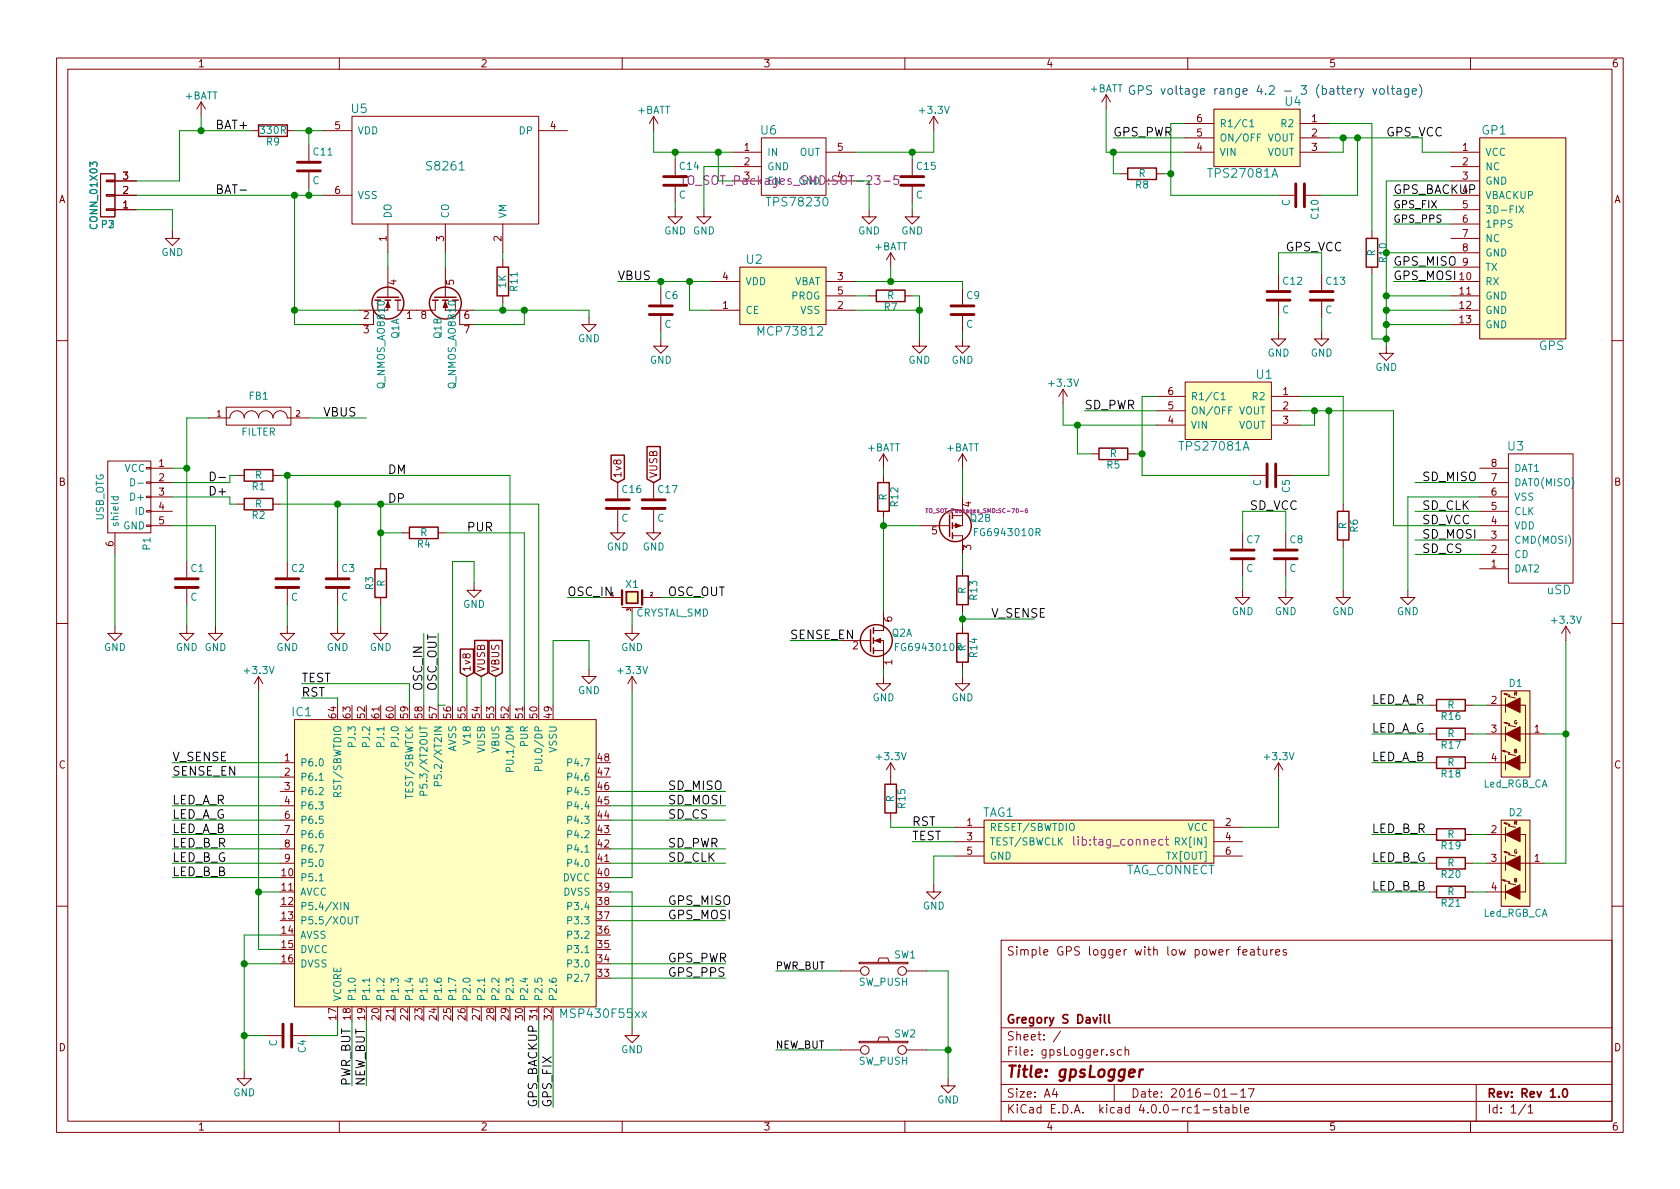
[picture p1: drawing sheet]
EESchema Schematic File Version 2
LIBS:power
LIBS:device
LIBS:conn
LIBS:interface
LIBS:gpsLogger
LIBS:gpsLogger-cache
EELAYER 25 0
EELAYER END
$Descr A4 11693 8268
encoding utf-8
Sheet 1 1
Title "gpsLogger"
Date "2016-01-17"
Rev "Rev 1.0"
Comp "Gregory S Davill"
Comment1 ""
Comment2 ""
Comment3 ""
Comment4 "Simple GPS logger with low power features"
$EndDescr
$Comp
L GPS GP1
U 1 1
P 10550 1600
F 0 "GP1" H 10400 2300 60  0000 C CNN
F 1 "GPS" H 10800 800 60  0000 C CNN
F 2 "footprints:PA6C" H 9800 2300 60  0001 C CNN
F 3 "" H 9800 2300 60  0000 C CNN
	1    10550 1600
	1    0    0    -1  
$EndComp
$Comp
L MSP430F55xx IC1
U 1 1
P 2750 5950
F 0 "IC1" H 2100 6950 60  0000 C CNN
F 1 "MSP430F55xx" H 4200 4850 60  0000 C CNN
F 2 "Housings_DFN_QFN:QFN-64-1EP_9x9mm_Pitch0.5mm" H 2750 5950 60  0001 C CNN
F 3 "" H 2750 5950 60  0000 C CNN
	1    2750 5950
	1    0    0    -1  
$EndComp
$Comp
L USB_OTG P1
U 1 1
P 900 3450
F 0 "P1" H 1225 3325 50  0000 C CNN
F 1 "USB_OTG" H 900 3650 50  0000 C CNN
F 2 "footprints:USB_VERT" V 850 3350 60  0001 C CNN
F 3 "" V 850 3350 60  0000 C CNN
	1    900  3450
	0    -1   1    0   
$EndComp
$Comp
L R R1
U 1 1
P 1800 3300
F 0 "R1" V 1880 3300 50  0000 C CNN
F 1 "R" V 1800 3300 50  0000 C CNN
F 2 "Resistors_SMD:R_0603" V 1730 3300 30  0001 C CNN
F 3 "" H 1800 3300 30  0000 C CNN
	1    1800 3300
	0    1    1    0   
$EndComp
$Comp
L R R2
U 1 1
P 1800 3500
F 0 "R2" V 1880 3500 50  0000 C CNN
F 1 "R" V 1800 3500 50  0000 C CNN
F 2 "Resistors_SMD:R_0603" V 1730 3500 30  0001 C CNN
F 3 "" H 1800 3500 30  0000 C CNN
	1    1800 3500
	0    1    1    0   
$EndComp
$Comp
L R R4
U 1 1
P 2950 3700
F 0 "R4" V 3030 3700 50  0000 C CNN
F 1 "R" V 2950 3700 50  0000 C CNN
F 2 "Resistors_SMD:R_0603" V 2880 3700 30  0001 C CNN
F 3 "" H 2950 3700 30  0000 C CNN
	1    2950 3700
	0    1    1    0   
$EndComp
$Comp
L R R3
U 1 1
P 2650 4050
F 0 "R3" V 2730 4050 50  0000 C CNN
F 1 "R" V 2650 4050 50  0000 C CNN
F 2 "Resistors_SMD:R_0603" V 2580 4050 30  0001 C CNN
F 3 "" H 2650 4050 30  0000 C CNN
	1    2650 4050
	-1   0    0    1   
$EndComp
$Comp
L C C2
U 1 1
P 2000 4050
F 0 "C2" H 2025 4150 50  0000 L CNN
F 1 "C" H 2025 3950 50  0000 L CNN
F 2 "Capacitors_SMD:C_0603" H 2038 3900 30  0001 C CNN
F 3 "" H 2000 4050 60  0000 C CNN
	1    2000 4050
	1    0    0    -1  
$EndComp
$Comp
L C C3
U 1 1
P 2350 4050
F 0 "C3" H 2375 4150 50  0000 L CNN
F 1 "C" H 2375 3950 50  0000 L CNN
F 2 "Capacitors_SMD:C_0603" H 2388 3900 30  0001 C CNN
F 3 "" H 2350 4050 60  0000 C CNN
	1    2350 4050
	1    0    0    -1  
$EndComp
$Comp
L C C1
U 1 1
P 1300 4050
F 0 "C1" H 1325 4150 50  0000 L CNN
F 1 "C" H 1325 3950 50  0000 L CNN
F 2 "Capacitors_SMD:C_0603" H 1338 3900 30  0001 C CNN
F 3 "" H 1300 4050 60  0000 C CNN
	1    1300 4050
	1    0    0    -1  
$EndComp
$Comp
L FILTER FB1
U 1 1
P 1800 2900
F 0 "FB1" H 1800 3050 50  0000 C CNN
F 1 "FILTER" H 1800 2800 50  0000 C CNN
F 2 "Resistors_SMD:R_0805" H 1800 2900 60  0001 C CNN
F 3 "" H 1800 2900 60  0000 C CNN
	1    1800 2900
	1    0    0    -1  
$EndComp
$Comp
L MCP73812 U2
U 1 1
P 5450 2050
F 0 "U2" H 5250 2300 60  0000 C CNN
F 1 "MCP73812" H 5500 1800 60  0000 C CNN
F 2 "TO_SOT_Packages_SMD:SOT-23-5" H 5400 1850 60  0001 C CNN
F 3 "" H 5400 1850 60  0000 C CNN
	1    5450 2050
	1    0    0    -1  
$EndComp
$Comp
L R R7
U 1 1
P 6200 2050
F 0 "R7" V 6280 2050 50  0000 C CNN
F 1 "R" V 6200 2050 50  0000 C CNN
F 2 "Resistors_SMD:R_0603" V 6130 2050 30  0001 C CNN
F 3 "" H 6200 2050 30  0000 C CNN
	1    6200 2050
	0    1    1    0   
$EndComp
$Comp
L C C6
U 1 1
P 4600 2150
F 0 "C6" H 4625 2250 50  0000 L CNN
F 1 "C" H 4625 2050 50  0000 L CNN
F 2 "Capacitors_SMD:C_0603" H 4638 2000 30  0001 C CNN
F 3 "" H 4600 2150 60  0000 C CNN
	1    4600 2150
	1    0    0    -1  
$EndComp
$Comp
L C C9
U 1 1
P 6700 2150
F 0 "C9" H 6725 2250 50  0000 L CNN
F 1 "C" H 6725 2050 50  0000 L CNN
F 2 "Capacitors_SMD:C_0603" H 6738 2000 30  0001 C CNN
F 3 "" H 6700 2150 60  0000 C CNN
	1    6700 2150
	1    0    0    -1  
$EndComp
$Comp
L SW_PUSH SW1
U 1 1
P 6150 6750
F 0 "SW1" H 6300 6860 50  0000 C CNN
F 1 "SW_PUSH" H 6150 6670 50  0000 C CNN
F 2 "cameraTrigger_rev1_0:EVQ_switch" H 6150 6750 60  0001 C CNN
F 3 "" H 6150 6750 60  0000 C CNN
	1    6150 6750
	1    0    0    -1  
$EndComp
$Comp
L TPS27081A U4
U 1 1
P 8750 950
F 0 "U4" H 8500 1200 60  0000 C CNN
F 1 "TPS27081A" H 8850 700 60  0000 C CNN
F 2 "TO_SOT_Packages_SMD:SOT-23-6" H 8700 900 60  0001 C CNN
F 3 "" H 8700 900 60  0000 C CNN
	1    8750 950 
	-1   0    0    -1  
$EndComp
$Comp
L Q_NMOS_AO8810 Q1
U 1 1
P 2700 2050
F 0 "Q1" H 3000 2100 50  0000 R CNN
F 1 "Q_NMOS_AO8810" H 3350 2000 50  0000 R CNN
F 2 "Housings_SSOP:TSSOP-8_4.4x3mm_Pitch0.65mm" H 2900 2150 29  0001 C CNN
F 3 "" H 2700 2050 60  0000 C CNN
	1    2700 2050
	0    1    1    0   
$EndComp
$Comp
L Q_NMOS_AO8810 Q1
U 2 1
P 3100 2050
F 0 "Q1" H 3400 2100 50  0000 R CNN
F 1 "Q_NMOS_AO8810" H 3750 2000 50  0000 R CNN
F 2 "Housings_SSOP:TSSOP-8_4.4x3mm_Pitch0.65mm" H 3300 2150 29  0001 C CNN
F 3 "" H 3100 2050 60  0000 C CNN
	2    3100 2050
	0    -1   1    0   
$EndComp
$Comp
L S8261 U5
U 1 1
P 2750 1150
F 0 "U5" H 2500 1550 60  0000 C CNN
F 1 "S8261" H 3100 1150 60  0000 C CNN
F 2 "TO_SOT_Packages_SMD:SOT-23-6" H 2750 1150 60  0001 C CNN
F 3 "" H 2750 1150 60  0000 C CNN
	1    2750 1150
	1    0    0    -1  
$EndComp
$Comp
L R R11
U 1 1
P 3500 1950
F 0 "R11" V 3580 1950 50  0000 C CNN
F 1 "1K" V 3500 1950 50  0000 C CNN
F 2 "Resistors_SMD:R_0603" V 3430 1950 30  0001 C CNN
F 3 "" H 3500 1950 30  0000 C CNN
	1    3500 1950
	1    0    0    -1  
$EndComp
$Comp
L R R9
U 1 1
P 1900 900
F 0 "R9" V 1980 900 50  0000 C CNN
F 1 "330R" V 1900 900 50  0000 C CNN
F 2 "Resistors_SMD:R_0603" V 1830 900 30  0001 C CNN
F 3 "" H 1900 900 30  0000 C CNN
	1    1900 900 
	0    1    1    0   
$EndComp
$Comp
L C C11
U 1 1
P 2150 1150
F 0 "C11" H 2175 1250 50  0000 L CNN
F 1 "C" H 2175 1050 50  0000 L CNN
F 2 "Capacitors_SMD:C_0603" H 2188 1000 30  0001 C CNN
F 3 "" H 2150 1150 60  0000 C CNN
	1    2150 1150
	1    0    0    -1  
$EndComp
Text Label 1500 1350 0    60   ~ 0
BAT-
Text Label 1500 900  0    60   ~ 0
BAT+
$Comp
L GND #PWR01
U 1 1
P 4100 2200
F 0 "#PWR01" H 4100 1950 50  0001 C CNN
F 1 "GND" H 4100 2050 50  0000 C CNN
F 2 "" H 4100 2200 60  0000 C CNN
F 3 "" H 4100 2200 60  0000 C CNN
	1    4100 2200
	1    0    0    -1  
$EndComp
$Comp
L SW_PUSH SW2
U 1 1
P 6150 7300
F 0 "SW2" H 6300 7410 50  0000 C CNN
F 1 "SW_PUSH" H 6150 7220 50  0000 C CNN
F 2 "cameraTrigger_rev1_0:EVQ_switch" H 6150 7300 60  0001 C CNN
F 3 "" H 6150 7300 60  0000 C CNN
	1    6150 7300
	1    0    0    -1  
$EndComp
$Comp
L uSD U3
U 1 1
P 10500 3900
F 0 "U3" H 10550 4700 60  0000 C CNN
F 1 "uSD" H 10850 3700 60  0000 C CNN
F 2 "footprints:SD_holder_472190001" H 10500 3900 60  0001 C CNN
F 3 "" H 10500 3900 60  0000 C CNN
	1    10500 3900
	1    0    0    -1  
$EndComp
$Comp
L TPS27081A U1
U 1 1
P 8550 2850
F 0 "U1" H 8300 3100 60  0000 C CNN
F 1 "TPS27081A" H 8650 2600 60  0000 C CNN
F 2 "TO_SOT_Packages_SMD:SOT-23-6" H 8500 2800 60  0001 C CNN
F 3 "" H 8500 2800 60  0000 C CNN
	1    8550 2850
	-1   0    0    -1  
$EndComp
$Comp
L C C8
U 1 1
P 8950 3850
F 0 "C8" H 8975 3950 50  0000 L CNN
F 1 "C" H 8975 3750 50  0000 L CNN
F 2 "Capacitors_SMD:C_0603" H 8988 3700 30  0001 C CNN
F 3 "" H 8950 3850 60  0000 C CNN
	1    8950 3850
	1    0    0    -1  
$EndComp
$Comp
L C C7
U 1 1
P 8650 3850
F 0 "C7" H 8675 3950 50  0000 L CNN
F 1 "C" H 8675 3750 50  0000 L CNN
F 2 "Capacitors_SMD:C_0603" H 8688 3700 30  0001 C CNN
F 3 "" H 8650 3850 60  0000 C CNN
	1    8650 3850
	1    0    0    -1  
$EndComp
Text Label 9900 3650 0    60   ~ 0
SD_VCC
$Comp
L C C5
U 1 1
P 8850 3300
F 0 "C5" H 8875 3400 50  0000 L CNN
F 1 "C" H 8875 3200 50  0000 L CNN
F 2 "Capacitors_SMD:C_0603" H 8888 3150 30  0001 C CNN
F 3 "" H 8850 3300 60  0000 C CNN
	1    8850 3300
	0    1    1    0   
$EndComp
$Comp
L R R6
U 1 1
P 9350 3650
F 0 "R6" V 9430 3650 50  0000 C CNN
F 1 "R" V 9350 3650 50  0000 C CNN
F 2 "Resistors_SMD:R_0603" V 9280 3650 30  0001 C CNN
F 3 "" H 9350 3650 30  0000 C CNN
	1    9350 3650
	1    0    0    -1  
$EndComp
$Comp
L R R5
U 1 1
P 7750 3150
F 0 "R5" V 7830 3150 50  0000 C CNN
F 1 "R" V 7750 3150 50  0000 C CNN
F 2 "Resistors_SMD:R_0603" V 7680 3150 30  0001 C CNN
F 3 "" H 7750 3150 30  0000 C CNN
	1    7750 3150
	0    1    1    0   
$EndComp
Text Label 8700 3550 0    60   ~ 0
SD_VCC
$Comp
L GND #PWR02
U 1 1
P 8650 4100
F 0 "#PWR02" H 8650 3850 50  0001 C CNN
F 1 "GND" H 8650 3950 50  0000 C CNN
F 2 "" H 8650 4100 60  0000 C CNN
F 3 "" H 8650 4100 60  0000 C CNN
	1    8650 4100
	1    0    0    -1  
$EndComp
$Comp
L GND #PWR03
U 1 1
P 8950 4100
F 0 "#PWR03" H 8950 3850 50  0001 C CNN
F 1 "GND" H 8950 3950 50  0000 C CNN
F 2 "" H 8950 4100 60  0000 C CNN
F 3 "" H 8950 4100 60  0000 C CNN
	1    8950 4100
	1    0    0    -1  
$EndComp
Text Label 7550 2850 0    60   ~ 0
SD_PWR
$Comp
L +3.3V #PWR04
U 1 1
P 7400 2800
F 0 "#PWR04" H 7400 2650 50  0001 C CNN
F 1 "+3.3V" H 7400 2940 50  0000 C CNN
F 2 "" H 7400 2800 60  0000 C CNN
F 3 "" H 7400 2800 60  0000 C CNN
	1    7400 2800
	1    0    0    -1  
$EndComp
$Comp
L +3.3V #PWR05
U 1 1
P 6500 900
F 0 "#PWR05" H 6500 750 50  0001 C CNN
F 1 "+3.3V" H 6500 1040 50  0000 C CNN
F 2 "" H 6500 900 60  0000 C CNN
F 3 "" H 6500 900 60  0000 C CNN
	1    6500 900 
	1    0    0    -1  
$EndComp
$Comp
L +BATT #PWR06
U 1 1
P 1400 800
F 0 "#PWR06" H 1400 650 50  0001 C CNN
F 1 "+BATT" H 1400 940 50  0000 C CNN
F 2 "" H 1400 800 60  0000 C CNN
F 3 "" H 1400 800 60  0000 C CNN
	1    1400 800 
	1    0    0    -1  
$EndComp
$Comp
L +BATT #PWR07
U 1 1
P 6200 1850
F 0 "#PWR07" H 6200 1700 50  0001 C CNN
F 1 "+BATT" H 6200 1990 50  0000 C CNN
F 2 "" H 6200 1850 60  0000 C CNN
F 3 "" H 6200 1850 60  0000 C CNN
	1    6200 1850
	1    0    0    -1  
$EndComp
$Comp
L GND #PWR08
U 1 1
P 9800 4100
F 0 "#PWR08" H 9800 3850 50  0001 C CNN
F 1 "GND" H 9800 3950 50  0000 C CNN
F 2 "" H 9800 4100 60  0000 C CNN
F 3 "" H 9800 4100 60  0000 C CNN
	1    9800 4100
	1    0    0    -1  
$EndComp
$Comp
L GND #PWR09
U 1 1
P 6400 2350
F 0 "#PWR09" H 6400 2100 50  0001 C CNN
F 1 "GND" H 6400 2200 50  0000 C CNN
F 2 "" H 6400 2350 60  0000 C CNN
F 3 "" H 6400 2350 60  0000 C CNN
	1    6400 2350
	1    0    0    -1  
$EndComp
$Comp
L GND #PWR010
U 1 1
P 6700 2350
F 0 "#PWR010" H 6700 2100 50  0001 C CNN
F 1 "GND" H 6700 2200 50  0000 C CNN
F 2 "" H 6700 2350 60  0000 C CNN
F 3 "" H 6700 2350 60  0000 C CNN
	1    6700 2350
	1    0    0    -1  
$EndComp
Text Label 4300 1950 0    60   ~ 0
VBUS
$Comp
L GND #PWR011
U 1 1
P 4600 2350
F 0 "#PWR011" H 4600 2100 50  0001 C CNN
F 1 "GND" H 4600 2200 50  0000 C CNN
F 2 "" H 4600 2350 60  0000 C CNN
F 3 "" H 4600 2350 60  0000 C CNN
	1    4600 2350
	1    0    0    -1  
$EndComp
$Comp
L GND #PWR012
U 1 1
P 9350 4100
F 0 "#PWR012" H 9350 3850 50  0001 C CNN
F 1 "GND" H 9350 3950 50  0000 C CNN
F 2 "" H 9350 4100 60  0000 C CNN
F 3 "" H 9350 4100 60  0000 C CNN
	1    9350 4100
	1    0    0    -1  
$EndComp
Text Label 9900 3350 0    60   ~ 0
SD_MISO
Text Label 9900 3750 0    60   ~ 0
SD_MOSI
Text Label 9900 3850 0    60   ~ 0
SD_CS
Text Label 9900 3550 0    60   ~ 0
SD_CLK
$Comp
L R R8
U 1 1
P 7950 1200
F 0 "R8" V 8030 1200 50  0000 C CNN
F 1 "R" V 7950 1200 50  0000 C CNN
F 2 "Resistors_SMD:R_0603" V 7880 1200 30  0001 C CNN
F 3 "" H 7950 1200 30  0000 C CNN
	1    7950 1200
	0    1    1    0   
$EndComp
$Comp
L C C10
U 1 1
P 9050 1350
F 0 "C10" H 9075 1450 50  0000 L CNN
F 1 "C" H 9075 1250 50  0000 L CNN
F 2 "Capacitors_SMD:C_0603" H 9088 1200 30  0001 C CNN
F 3 "" H 9050 1350 60  0000 C CNN
	1    9050 1350
	0    1    1    0   
$EndComp
$Comp
L R R10
U 1 1
P 9550 1750
F 0 "R10" V 9630 1750 50  0000 C CNN
F 1 "R" V 9550 1750 50  0000 C CNN
F 2 "Resistors_SMD:R_0603" V 9480 1750 30  0001 C CNN
F 3 "" H 9550 1750 30  0000 C CNN
	1    9550 1750
	1    0    0    -1  
$EndComp
Text Label 7750 950  0    60   ~ 0
GPS_PWR
$Comp
L C C13
U 1 1
P 9200 2050
F 0 "C13" H 9225 2150 50  0000 L CNN
F 1 "C" H 9225 1950 50  0000 L CNN
F 2 "Capacitors_SMD:C_0603" H 9238 1900 30  0001 C CNN
F 3 "" H 9200 2050 60  0000 C CNN
	1    9200 2050
	1    0    0    -1  
$EndComp
$Comp
L C C12
U 1 1
P 8900 2050
F 0 "C12" H 8925 2150 50  0000 L CNN
F 1 "C" H 8925 1950 50  0000 L CNN
F 2 "Capacitors_SMD:C_0603" H 8938 1900 30  0001 C CNN
F 3 "" H 8900 2050 60  0000 C CNN
	1    8900 2050
	1    0    0    -1  
$EndComp
Text Label 8950 1750 0    60   ~ 0
GPS_VCC
$Comp
L GND #PWR013
U 1 1
P 8900 2300
F 0 "#PWR013" H 8900 2050 50  0001 C CNN
F 1 "GND" H 8900 2150 50  0000 C CNN
F 2 "" H 8900 2300 60  0000 C CNN
F 3 "" H 8900 2300 60  0000 C CNN
	1    8900 2300
	1    0    0    -1  
$EndComp
$Comp
L GND #PWR014
U 1 1
P 9200 2300
F 0 "#PWR014" H 9200 2050 50  0001 C CNN
F 1 "GND" H 9200 2150 50  0000 C CNN
F 2 "" H 9200 2300 60  0000 C CNN
F 3 "" H 9200 2300 60  0000 C CNN
	1    9200 2300
	1    0    0    -1  
$EndComp
Text Label 9650 950  0    60   ~ 0
GPS_VCC
Text Label 9700 1850 0    60   ~ 0
GPS_MISO
Text Label 9700 1950 0    60   ~ 0
GPS_MOSI
$Comp
L GND #PWR015
U 1 1
P 9650 2400
F 0 "#PWR015" H 9650 2150 50  0001 C CNN
F 1 "GND" H 9650 2250 50  0000 C CNN
F 2 "" H 9650 2400 60  0000 C CNN
F 3 "" H 9650 2400 60  0000 C CNN
	1    9650 2400
	1    0    0    -1  
$EndComp
$Comp
L +BATT #PWR016
U 1 1
P 4550 900
F 0 "#PWR016" H 4550 750 50  0001 C CNN
F 1 "+BATT" H 4550 1040 50  0000 C CNN
F 2 "" H 4550 900 60  0000 C CNN
F 3 "" H 4550 900 60  0000 C CNN
	1    4550 900 
	1    0    0    -1  
$EndComp
Text Label 1450 3350 0    60   ~ 0
D-
Text Label 1450 3450 0    60   ~ 0
D+
Text Label 2250 2900 0    60   ~ 0
VBUS
Text Label 2700 3300 0    60   ~ 0
DM
Text Label 2700 3500 0    60   ~ 0
DP
Text Label 3250 3700 0    60   ~ 0
PUR
$Comp
L GND #PWR017
U 1 1
P 800 4350
F 0 "#PWR017" H 800 4100 50  0001 C CNN
F 1 "GND" H 800 4200 50  0000 C CNN
F 2 "" H 800 4350 60  0000 C CNN
F 3 "" H 800 4350 60  0000 C CNN
	1    800  4350
	1    0    0    -1  
$EndComp
$Comp
L GND #PWR018
U 1 1
P 1300 4350
F 0 "#PWR018" H 1300 4100 50  0001 C CNN
F 1 "GND" H 1300 4200 50  0000 C CNN
F 2 "" H 1300 4350 60  0000 C CNN
F 3 "" H 1300 4350 60  0000 C CNN
	1    1300 4350
	1    0    0    -1  
$EndComp
$Comp
L GND #PWR019
U 1 1
P 1500 4350
F 0 "#PWR019" H 1500 4100 50  0001 C CNN
F 1 "GND" H 1500 4200 50  0000 C CNN
F 2 "" H 1500 4350 60  0000 C CNN
F 3 "" H 1500 4350 60  0000 C CNN
	1    1500 4350
	1    0    0    -1  
$EndComp
$Comp
L GND #PWR020
U 1 1
P 2000 4350
F 0 "#PWR020" H 2000 4100 50  0001 C CNN
F 1 "GND" H 2000 4200 50  0000 C CNN
F 2 "" H 2000 4350 60  0000 C CNN
F 3 "" H 2000 4350 60  0000 C CNN
	1    2000 4350
	1    0    0    -1  
$EndComp
$Comp
L GND #PWR021
U 1 1
P 2350 4350
F 0 "#PWR021" H 2350 4100 50  0001 C CNN
F 1 "GND" H 2350 4200 50  0000 C CNN
F 2 "" H 2350 4350 60  0000 C CNN
F 3 "" H 2350 4350 60  0000 C CNN
	1    2350 4350
	1    0    0    -1  
$EndComp
$Comp
L GND #PWR022
U 1 1
P 2650 4350
F 0 "#PWR022" H 2650 4100 50  0001 C CNN
F 1 "GND" H 2650 4200 50  0000 C CNN
F 2 "" H 2650 4350 60  0000 C CNN
F 3 "" H 2650 4350 60  0000 C CNN
	1    2650 4350
	1    0    0    -1  
$EndComp
$Comp
L GND #PWR023
U 1 1
P 4100 4650
F 0 "#PWR023" H 4100 4400 50  0001 C CNN
F 1 "GND" H 4100 4500 50  0000 C CNN
F 2 "" H 4100 4650 60  0000 C CNN
F 3 "" H 4100 4650 60  0000 C CNN
	1    4100 4650
	1    0    0    -1  
$EndComp
$Comp
L GND #PWR024
U 1 1
P 3300 4050
F 0 "#PWR024" H 3300 3800 50  0001 C CNN
F 1 "GND" H 3300 3900 50  0000 C CNN
F 2 "" H 3300 4050 60  0000 C CNN
F 3 "" H 3300 4050 60  0000 C CNN
	1    3300 4050
	1    0    0    -1  
$EndComp
Text GLabel 3250 4700 1    51   Input ~ 0
1v8
Text GLabel 3350 4700 1    51   Input ~ 0
VUSB
Text GLabel 3450 4700 1    51   Input ~ 0
VBUS
$Comp
L GND #PWR025
U 1 1
P 4400 7150
F 0 "#PWR025" H 4400 6900 50  0001 C CNN
F 1 "GND" H 4400 7000 50  0000 C CNN
F 2 "" H 4400 7150 60  0000 C CNN
F 3 "" H 4400 7150 60  0000 C CNN
	1    4400 7150
	1    0    0    -1  
$EndComp
$Comp
L GND #PWR026
U 1 1
P 1700 7450
F 0 "#PWR026" H 1700 7200 50  0001 C CNN
F 1 "GND" H 1700 7300 50  0000 C CNN
F 2 "" H 1700 7450 60  0000 C CNN
F 3 "" H 1700 7450 60  0000 C CNN
	1    1700 7450
	1    0    0    -1  
$EndComp
$Comp
L C C4
U 1 1
P 2000 7200
F 0 "C4" H 2025 7300 50  0000 L CNN
F 1 "C" H 2025 7100 50  0000 L CNN
F 2 "Capacitors_SMD:C_0603" H 2038 7050 30  0001 C CNN
F 3 "" H 2000 7200 60  0000 C CNN
	1    2000 7200
	0    1    1    0   
$EndComp
$Comp
L +3.3V #PWR027
U 1 1
P 4400 4800
F 0 "#PWR027" H 4400 4650 50  0001 C CNN
F 1 "+3.3V" H 4400 4940 50  0000 C CNN
F 2 "" H 4400 4800 60  0000 C CNN
F 3 "" H 4400 4800 60  0000 C CNN
	1    4400 4800
	1    0    0    -1  
$EndComp
$Comp
L +3.3V #PWR028
U 1 1
P 1800 4800
F 0 "#PWR028" H 1800 4650 50  0001 C CNN
F 1 "+3.3V" H 1800 4940 50  0000 C CNN
F 2 "" H 1800 4800 60  0000 C CNN
F 3 "" H 1800 4800 60  0000 C CNN
	1    1800 4800
	1    0    0    -1  
$EndComp
$Comp
L GND #PWR029
U 1 1
P 6600 7500
F 0 "#PWR029" H 6600 7250 50  0001 C CNN
F 1 "GND" H 6600 7350 50  0000 C CNN
F 2 "" H 6600 7500 60  0000 C CNN
F 3 "" H 6600 7500 60  0000 C CNN
	1    6600 7500
	1    0    0    -1  
$EndComp
Text Label 5400 6750 0    51   ~ 0
PWR_BUT
Text Label 5400 7300 0    51   ~ 0
NEW_BUT
Text Label 9700 1450 0    51   ~ 0
GPS_FIX
Text Label 9700 1550 0    51   ~ 0
GPS_PPS
Text Label 4650 5500 0    60   ~ 0
SD_MISO
Text Label 4650 5600 0    60   ~ 0
SD_MOSI
Text Label 4650 5700 0    60   ~ 0
SD_CS
Text Label 4650 6000 0    60   ~ 0
SD_CLK
Text Label 4650 5900 0    60   ~ 0
SD_PWR
Text Label 4650 6300 0    60   ~ 0
GPS_MISO
Text Label 4650 6400 0    60   ~ 0
GPS_MOSI
Text Label 4650 6800 0    60   ~ 0
GPS_PPS
Text Label 4650 6700 0    60   ~ 0
GPS_PWR
Text Label 3850 7700 1    60   ~ 0
GPS_FIX
Text Label 2450 7550 1    60   ~ 0
PWR_BUT
Text Label 2550 7550 1    60   ~ 0
NEW_BUT
$Comp
L FG6943010R Q2
U 1 1
P 6050 4450
F 0 "Q2" H 6350 4500 50  0000 R CNN
F 1 "FG6943010R" H 6700 4400 50  0000 R CNN
F 2 "TO_SOT_Packages_SMD:SC-70-6" H 6250 4550 29  0001 C CNN
F 3 "" H 6050 4450 60  0000 C CNN
	1    6050 4450
	1    0    0    -1  
$EndComp
$Comp
L FG6943010R Q2
U 2 1
P 6600 3650
F 0 "Q2" H 6900 3700 50  0000 R CNN
F 1 "FG6943010R" H 7250 3600 50  0000 R CNN
F 2 "TO_SOT_Packages_SMD:SC-70-6" H 6800 3750 29  0000 C CNN
F 3 "" H 6600 3650 60  0000 C CNN
	2    6600 3650
	1    0    0    -1  
$EndComp
$Comp
L +BATT #PWR030
U 1 1
P 6700 3250
F 0 "#PWR030" H 6700 3100 50  0001 C CNN
F 1 "+BATT" H 6700 3390 50  0000 C CNN
F 2 "" H 6700 3250 60  0000 C CNN
F 3 "" H 6700 3250 60  0000 C CNN
	1    6700 3250
	1    0    0    -1  
$EndComp
$Comp
L +BATT #PWR031
U 1 1
P 6150 3250
F 0 "#PWR031" H 6150 3100 50  0001 C CNN
F 1 "+BATT" H 6150 3390 50  0000 C CNN
F 2 "" H 6150 3250 60  0000 C CNN
F 3 "" H 6150 3250 60  0000 C CNN
	1    6150 3250
	1    0    0    -1  
$EndComp
$Comp
L R R12
U 1 1
P 6150 3450
F 0 "R12" V 6230 3450 50  0000 C CNN
F 1 "R" V 6150 3450 50  0000 C CNN
F 2 "Resistors_SMD:R_0603" V 6080 3450 30  0001 C CNN
F 3 "" H 6150 3450 30  0000 C CNN
	1    6150 3450
	1    0    0    -1  
$EndComp
$Comp
L R R13
U 1 1
P 6700 4100
F 0 "R13" V 6780 4100 50  0000 C CNN
F 1 "R" V 6700 4100 50  0000 C CNN
F 2 "Resistors_SMD:R_0603" V 6630 4100 30  0001 C CNN
F 3 "" H 6700 4100 30  0000 C CNN
	1    6700 4100
	1    0    0    -1  
$EndComp
$Comp
L R R14
U 1 1
P 6700 4500
F 0 "R14" V 6780 4500 50  0000 C CNN
F 1 "R" V 6700 4500 50  0000 C CNN
F 2 "Resistors_SMD:R_0603" V 6630 4500 30  0001 C CNN
F 3 "" H 6700 4500 30  0000 C CNN
	1    6700 4500
	1    0    0    -1  
$EndComp
$Comp
L GND #PWR032
U 1 1
P 6150 4700
F 0 "#PWR032" H 6150 4450 50  0001 C CNN
F 1 "GND" H 6150 4550 50  0000 C CNN
F 2 "" H 6150 4700 60  0000 C CNN
F 3 "" H 6150 4700 60  0000 C CNN
	1    6150 4700
	1    0    0    -1  
$EndComp
$Comp
L GND #PWR033
U 1 1
P 6700 4700
F 0 "#PWR033" H 6700 4450 50  0001 C CNN
F 1 "GND" H 6700 4550 50  0000 C CNN
F 2 "" H 6700 4700 60  0000 C CNN
F 3 "" H 6700 4700 60  0000 C CNN
	1    6700 4700
	1    0    0    -1  
$EndComp
Text Label 6900 4300 0    60   ~ 0
V_SENSE
Text Label 5500 4450 0    60   ~ 0
SENSE_EN
$Comp
L +BATT #PWR034
U 1 1
P 7700 750
F 0 "#PWR034" H 7700 600 50  0001 C CNN
F 1 "+BATT" H 7700 890 50  0000 C CNN
F 2 "" H 7700 750 60  0000 C CNN
F 3 "" H 7700 750 60  0000 C CNN
	1    7700 750 
	1    0    0    -1  
$EndComp
Text Notes 7850 650  0    60   ~ 0
GPS voltage range 4.2 - 3 (battery voltage)\n
Text Label 9700 1350 0    60   ~ 0
GPS_BACKUP
Text Label 3750 7700 1    60   ~ 0
GPS_BACKUP
Text Label 1200 5300 0    60   ~ 0
V_SENSE
Text Label 1200 5400 0    60   ~ 0
SENSE_EN
Text Label 1200 5600 0    60   ~ 0
LED_A_R
Text Label 1200 5700 0    60   ~ 0
LED_A_G
Text Label 1200 5800 0    60   ~ 0
LED_A_B
Text Label 1200 5900 0    60   ~ 0
LED_B_R
Text Label 1200 6000 0    60   ~ 0
LED_B_G
Text Label 1200 6100 0    60   ~ 0
LED_B_B
$Comp
L TPS78230 U6
U 1 1
P 5500 1250
F 0 "U6" H 5350 1600 60  0000 C CNN
F 1 "TPS78230" H 5550 1100 60  0000 C CNN
F 2 "TO_SOT_Packages_SMD:SOT-23-5" H 5500 1250 60  0000 C CNN
F 3 "" H 5500 1250 60  0000 C CNN
	1    5500 1250
	1    0    0    -1  
$EndComp
$Comp
L C C14
U 1 1
P 4700 1250
F 0 "C14" H 4725 1350 50  0000 L CNN
F 1 "C" H 4725 1150 50  0000 L CNN
F 2 "Capacitors_SMD:C_0603" H 4738 1100 30  0001 C CNN
F 3 "" H 4700 1250 60  0000 C CNN
	1    4700 1250
	1    0    0    -1  
$EndComp
$Comp
L C C15
U 1 1
P 6350 1250
F 0 "C15" H 6375 1350 50  0000 L CNN
F 1 "C" H 6375 1150 50  0000 L CNN
F 2 "Capacitors_SMD:C_0603" H 6388 1100 30  0001 C CNN
F 3 "" H 6350 1250 60  0000 C CNN
	1    6350 1250
	1    0    0    -1  
$EndComp
$Comp
L GND #PWR035
U 1 1
P 6350 1450
F 0 "#PWR035" H 6350 1200 50  0001 C CNN
F 1 "GND" H 6350 1300 50  0000 C CNN
F 2 "" H 6350 1450 60  0000 C CNN
F 3 "" H 6350 1450 60  0000 C CNN
	1    6350 1450
	1    0    0    -1  
$EndComp
$Comp
L GND #PWR036
U 1 1
P 6050 1450
F 0 "#PWR036" H 6050 1200 50  0001 C CNN
F 1 "GND" H 6050 1300 50  0000 C CNN
F 2 "" H 6050 1450 60  0000 C CNN
F 3 "" H 6050 1450 60  0000 C CNN
	1    6050 1450
	1    0    0    -1  
$EndComp
$Comp
L GND #PWR037
U 1 1
P 4900 1450
F 0 "#PWR037" H 4900 1200 50  0001 C CNN
F 1 "GND" H 4900 1300 50  0000 C CNN
F 2 "" H 4900 1450 60  0000 C CNN
F 3 "" H 4900 1450 60  0000 C CNN
	1    4900 1450
	1    0    0    -1  
$EndComp
$Comp
L GND #PWR038
U 1 1
P 4700 1450
F 0 "#PWR038" H 4700 1200 50  0001 C CNN
F 1 "GND" H 4700 1300 50  0000 C CNN
F 2 "" H 4700 1450 60  0000 C CNN
F 3 "" H 4700 1450 60  0000 C CNN
	1    4700 1450
	1    0    0    -1  
$EndComp
$Comp
L CRYSTAL_SMD X1
U 1 1
P 4400 4150
F 0 "X1" H 4400 4240 50  0000 C CNN
F 1 "CRYSTAL_SMD" H 4430 4040 50  0000 L CNN
F 2 "lib:CSTCR_G15C" H 4400 4150 60  0001 C CNN
F 3 "" H 4400 4150 60  0000 C CNN
	1    4400 4150
	1    0    0    -1  
$EndComp
Text Label 3950 4150 0    60   ~ 0
OSC_IN
Text Label 4650 4150 0    60   ~ 0
OSC_OUT
$Comp
L GND #PWR039
U 1 1
P 4400 4350
F 0 "#PWR039" H 4400 4100 50  0001 C CNN
F 1 "GND" H 4400 4200 50  0000 C CNN
F 2 "" H 4400 4350 60  0000 C CNN
F 3 "" H 4400 4350 60  0000 C CNN
	1    4400 4350
	1    0    0    -1  
$EndComp
Text Label 2950 4800 1    60   ~ 0
OSC_IN
Text Label 3050 4800 1    60   ~ 0
OSC_OUT
Wire Wire Line
	2700 1850 2700 1750
Wire Wire Line
	3100 1750 3100 1850
Wire Wire Line
	2050 900  2250 900 
Wire Wire Line
	2150 1000 2150 900 
Connection ~ 2150 900 
Wire Wire Line
	950  1350 2250 1350
Wire Wire Line
	2150 1350 2150 1300
Wire Wire Line
	1250 900  1750 900 
Connection ~ 2150 1350
Wire Wire Line
	3300 2150 4100 2150
Wire Wire Line
	3300 2250 3650 2250
Wire Wire Line
	3650 2250 3650 2150
Connection ~ 3650 2150
Wire Wire Line
	3500 2100 3500 2150
Connection ~ 3500 2150
Wire Wire Line
	2500 2150 2050 2150
Wire Wire Line
	2050 1350 2050 2250
Connection ~ 2050 1350
Wire Wire Line
	2050 2250 2500 2250
Connection ~ 2050 2150
Wire Wire Line
	3500 1750 3500 1800
Wire Wire Line
	4100 2150 4100 2200
Wire Wire Line
	9700 3650 10300 3650
Wire Wire Line
	9700 2850 9700 3650
Wire Wire Line
	9050 2850 9700 2850
Wire Wire Line
	9800 3450 10300 3450
Wire Wire Line
	9800 4100 9800 3450
Wire Wire Line
	8050 2750 7950 2750
Wire Wire Line
	7400 2950 8050 2950
Wire Wire Line
	7550 2850 8050 2850
Wire Wire Line
	7400 2950 7400 2800
Wire Wire Line
	8950 3700 8950 3550
Wire Wire Line
	8950 3550 8650 3550
Wire Wire Line
	8650 3550 8650 3700
Wire Wire Line
	8950 4000 8950 4100
Wire Wire Line
	8650 4100 8650 4000
Wire Wire Line
	7950 2750 7950 3300
Wire Wire Line
	7950 3300 8700 3300
Wire Wire Line
	9000 3300 9250 3300
Wire Wire Line
	9250 3300 9250 2850
Connection ~ 9250 2850
Wire Wire Line
	9050 2950 9150 2950
Wire Wire Line
	9150 2950 9150 2850
Connection ~ 9150 2850
Wire Wire Line
	7900 3150 7950 3150
Connection ~ 7950 3150
Wire Wire Line
	7600 3150 7500 3150
Wire Wire Line
	7500 3150 7500 2950
Connection ~ 7500 2950
Wire Wire Line
	1400 900  1400 800 
Wire Wire Line
	5950 2050 6050 2050
Wire Wire Line
	6350 2050 6400 2050
Wire Wire Line
	6400 2050 6400 2350
Wire Wire Line
	5950 2150 6400 2150
Connection ~ 6400 2150
Wire Wire Line
	5950 1950 6700 1950
Wire Wire Line
	6700 1950 6700 2000
Wire Wire Line
	6200 1850 6200 1950
Connection ~ 6200 1950
Wire Wire Line
	6700 2300 6700 2350
Wire Wire Line
	4300 1950 4950 1950
Wire Wire Line
	4600 2000 4600 1950
Connection ~ 4600 1950
Wire Wire Line
	4950 2150 4800 2150
Wire Wire Line
	4800 2150 4800 1950
Connection ~ 4800 1950
Wire Wire Line
	4600 2300 4600 2350
Wire Wire Line
	9050 2750 9350 2750
Wire Wire Line
	9350 2750 9350 3500
Wire Wire Line
	9350 3800 9350 4100
Wire Wire Line
	10300 3350 9850 3350
Wire Wire Line
	10300 3750 9850 3750
Wire Wire Line
	10300 3850 9850 3850
Wire Wire Line
	10300 3550 9850 3550
Wire Wire Line
	8250 850  8150 850 
Wire Wire Line
	8150 850  8150 1350
Wire Wire Line
	8150 1350 8900 1350
Wire Wire Line
	9350 1050 9250 1050
Wire Wire Line
	9350 950  9350 1050
Wire Wire Line
	9250 950  9900 950 
Wire Wire Line
	9450 950  9450 1350
Wire Wire Line
	9450 1350 9200 1350
Connection ~ 9450 950 
Wire Wire Line
	9250 850  9550 850 
Wire Wire Line
	9550 850  9550 1600
Connection ~ 9350 950 
Wire Wire Line
	7700 1050 8250 1050
Wire Wire Line
	7700 1050 7700 750 
Wire Wire Line
	7800 1200 7750 1200
Wire Wire Line
	7750 1200 7750 1050
Connection ~ 7750 1050
Wire Wire Line
	8100 1200 8150 1200
Connection ~ 8150 1200
Wire Wire Line
	8250 950  7750 950 
Wire Wire Line
	9900 950  9900 1050
Wire Wire Line
	9900 1050 10100 1050
Wire Wire Line
	9200 1900 9200 1750
Wire Wire Line
	9200 1750 8900 1750
Wire Wire Line
	8900 1750 8900 1900
Wire Wire Line
	9200 2200 9200 2300
Wire Wire Line
	8900 2300 8900 2200
Wire Wire Line
	10100 1250 9650 1250
Wire Wire Line
	9650 1250 9650 2400
Wire Wire Line
	10100 2250 9650 2250
Connection ~ 9650 2250
Wire Wire Line
	10100 2150 9650 2150
Connection ~ 9650 2150
Wire Wire Line
	10100 2050 9650 2050
Connection ~ 9650 2050
Wire Wire Line
	10100 1950 9700 1950
Wire Wire Line
	10100 1850 9700 1850
Wire Wire Line
	10100 1750 9650 1750
Connection ~ 9650 1750
Wire Wire Line
	9550 1900 9550 2350
Wire Wire Line
	9550 2350 9650 2350
Connection ~ 9650 2350
Wire Wire Line
	1200 3250 1300 3250
Wire Wire Line
	1300 2900 1300 3900
Wire Wire Line
	1300 2900 1450 2900
Connection ~ 1300 3250
Wire Wire Line
	1200 3350 1600 3350
Wire Wire Line
	1600 3350 1600 3300
Wire Wire Line
	1200 3450 1600 3450
Wire Wire Line
	1600 3450 1600 3500
Wire Wire Line
	1200 3650 1500 3650
Wire Wire Line
	1500 3650 1500 4350
Wire Wire Line
	1300 4200 1300 4350
Wire Wire Line
	2000 4200 2000 4350
Wire Wire Line
	2350 4200 2350 4350
Wire Wire Line
	800  3850 800  4350
Wire Wire Line
	2650 4350 2650 4200
Wire Wire Line
	3650 3700 3650 4900
Wire Wire Line
	1950 3500 3750 3500
Wire Wire Line
	1950 3300 3550 3300
Wire Wire Line
	3550 3300 3550 4900
Wire Wire Line
	3850 4900 3850 4450
Wire Wire Line
	3850 4450 4100 4450
Wire Wire Line
	4100 4450 4100 4650
Wire Wire Line
	3150 4900 3150 3900
Wire Wire Line
	3150 3900 3300 3900
Wire Wire Line
	3300 3900 3300 4050
Wire Wire Line
	3250 4900 3250 4700
Wire Wire Line
	3450 4900 3450 4700
Wire Wire Line
	3350 4900 3350 4700
Wire Wire Line
	1950 6500 1700 6500
Wire Wire Line
	1700 6500 1700 7450
Wire Wire Line
	1950 6700 1700 6700
Connection ~ 1700 6700
Wire Wire Line
	4250 6200 4400 6200
Wire Wire Line
	4400 6200 4400 7150
Wire Wire Line
	2350 7100 2350 7200
Wire Wire Line
	2350 7200 2150 7200
Wire Wire Line
	1850 7200 1700 7200
Connection ~ 1700 7200
Wire Wire Line
	4400 4800 4400 6100
Wire Wire Line
	4400 6100 4250 6100
Wire Wire Line
	1800 4800 1800 6600
Wire Wire Line
	1800 6600 1950 6600
Wire Wire Line
	1950 6200 1800 6200
Connection ~ 1800 6200
Wire Wire Line
	6450 6750 6600 6750
Wire Wire Line
	6600 6750 6600 7500
Wire Wire Line
	6450 7300 6600 7300
Connection ~ 6600 7300
Wire Wire Line
	5850 6750 5400 6750
Wire Wire Line
	5850 7300 5400 7300
Wire Wire Line
	10100 1350 9700 1350
Wire Wire Line
	10100 1450 9700 1450
Wire Wire Line
	10100 1550 9700 1550
Wire Wire Line
	2150 2900 2550 2900
Wire Wire Line
	3750 3500 3750 4900
Wire Wire Line
	1600 3500 1650 3500
Wire Wire Line
	1600 3300 1650 3300
Wire Wire Line
	2000 3900 2000 3300
Connection ~ 2000 3300
Wire Wire Line
	2350 3900 2350 3500
Connection ~ 2350 3500
Wire Wire Line
	2650 3500 2650 3900
Wire Wire Line
	2650 3700 2800 3700
Wire Wire Line
	3100 3700 3650 3700
Connection ~ 2650 3500
Connection ~ 2650 3700
Wire Wire Line
	4250 5500 5050 5500
Wire Wire Line
	4250 5600 5050 5600
Wire Wire Line
	4250 5700 5050 5700
Wire Wire Line
	4250 6000 5050 6000
Wire Wire Line
	4250 5900 5050 5900
Wire Wire Line
	4250 6300 5050 6300
Wire Wire Line
	4250 6400 5050 6400
Wire Wire Line
	4250 6700 5050 6700
Wire Wire Line
	4250 6800 5050 6800
Wire Wire Line
	3850 7100 3850 7700
Wire Wire Line
	2450 7100 2450 7550
Wire Wire Line
	2550 7100 2550 7550
Wire Wire Line
	6150 3250 6150 3300
Wire Wire Line
	6150 4650 6150 4700
Wire Wire Line
	6700 4650 6700 4700
Wire Wire Line
	6700 4250 6700 4350
Wire Wire Line
	6700 4300 7200 4300
Connection ~ 6700 4300
Wire Wire Line
	6700 3850 6700 3950
Wire Wire Line
	6700 3250 6700 3450
Wire Wire Line
	6150 3600 6150 4250
Wire Wire Line
	6400 3650 6150 3650
Connection ~ 6150 3650
Wire Wire Line
	5850 4450 5500 4450
Wire Wire Line
	3750 7100 3750 7700
Wire Wire Line
	1950 5300 1200 5300
Wire Wire Line
	1950 5400 1200 5400
Wire Wire Line
	1950 5900 1200 5900
Wire Wire Line
	1950 6000 1200 6000
Wire Wire Line
	1950 6100 1200 6100
Wire Wire Line
	1950 5600 1200 5600
Wire Wire Line
	1950 5700 1200 5700
Wire Wire Line
	1950 5800 1200 5800
Wire Wire Line
	4550 900  4550 1050
Wire Wire Line
	4550 1050 5100 1050
Wire Wire Line
	4700 1100 4700 1050
Connection ~ 4700 1050
Wire Wire Line
	5950 1050 6500 1050
Wire Wire Line
	6500 1050 6500 900 
Wire Wire Line
	6350 1050 6350 1100
Connection ~ 6350 1050
Wire Wire Line
	5950 1250 6050 1250
Wire Wire Line
	6050 1250 6050 1450
Wire Wire Line
	5100 1150 4900 1150
Wire Wire Line
	4900 1150 4900 1450
Wire Wire Line
	5100 1250 5000 1250
Wire Wire Line
	5000 1250 5000 1050
Connection ~ 5000 1050
Wire Wire Line
	4700 1400 4700 1450
Wire Wire Line
	6350 1400 6350 1450
Wire Wire Line
	4400 4250 4400 4350
Wire Wire Line
	4200 4150 3950 4150
Wire Wire Line
	4600 4150 4900 4150
Wire Wire Line
	2950 4900 2950 4400
Wire Wire Line
	3100 4900 3050 4900
Wire Wire Line
	3050 4900 3050 4400
Wire Wire Line
	2350 4900 2350 4850
Wire Wire Line
	2350 4850 2100 4850
Wire Wire Line
	2850 4900 2850 4750
Wire Wire Line
	2850 4750 2100 4750
Text Label 2100 4850 0    60   ~ 0
RST
Text Label 2100 4750 0    60   ~ 0
TEST
$Comp
L TAG_CONNECT TAG1
U 1 1
P 7700 5850
F 0 "TAG1" H 6950 6050 60  0000 C CNN
F 1 "TAG_CONNECT" H 8150 5650 60  0000 C CNN
F 2 "lib:tag_connect" H 7800 5850 60  0000 C CNN
F 3 "" H 7800 5850 60  0000 C CNN
	1    7700 5850
	1    0    0    -1  
$EndComp
Wire Wire Line
	6200 5750 6650 5750
Wire Wire Line
	6650 5850 6350 5850
Wire Wire Line
	6650 5950 6500 5950
Wire Wire Line
	6500 5950 6500 6150
Wire Wire Line
	8650 5750 8900 5750
Wire Wire Line
	8900 5750 8900 5400
$Comp
L +3.3V #PWR040
U 1 1
P 8900 5400
F 0 "#PWR040" H 8900 5250 50  0001 C CNN
F 1 "+3.3V" H 8900 5540 50  0000 C CNN
F 2 "" H 8900 5400 60  0000 C CNN
F 3 "" H 8900 5400 60  0000 C CNN
	1    8900 5400
	1    0    0    -1  
$EndComp
$Comp
L GND #PWR041
U 1 1
P 6500 6150
F 0 "#PWR041" H 6500 5900 50  0001 C CNN
F 1 "GND" H 6500 6000 50  0000 C CNN
F 2 "" H 6500 6150 60  0000 C CNN
F 3 "" H 6500 6150 60  0000 C CNN
	1    6500 6150
	1    0    0    -1  
$EndComp
Text Label 6350 5850 0    60   ~ 0
TEST
Text Label 6350 5750 0    60   ~ 0
RST
$Comp
L +3.3V #PWR042
U 1 1
P 6200 5400
F 0 "#PWR042" H 6200 5250 50  0001 C CNN
F 1 "+3.3V" H 6200 5540 50  0000 C CNN
F 2 "" H 6200 5400 60  0000 C CNN
F 3 "" H 6200 5400 60  0000 C CNN
	1    6200 5400
	1    0    0    -1  
$EndComp
$Comp
L R R15
U 1 1
P 6200 5550
F 0 "R15" V 6280 5550 50  0000 C CNN
F 1 "R" V 6200 5550 50  0000 C CNN
F 2 "Resistors_SMD:R_0603" V 6130 5550 30  0001 C CNN
F 3 "" H 6200 5550 30  0000 C CNN
	1    6200 5550
	1    0    0    -1  
$EndComp
Wire Wire Line
	6200 5750 6200 5700
$Comp
L Led_RGB_CA D1
U 1 1
P 10550 5100
F 0 "D1" H 10550 5450 50  0000 C CNN
F 1 "Led_RGB_CA" H 10550 4750 50  0000 C CNN
F 2 "footprints:LITEON_RGB" H 10505 5050 50  0001 C CNN
F 3 "" H 10505 5050 50  0000 C CNN
	1    10550 5100
	1    0    0    -1  
$EndComp
$Comp
L Led_RGB_CA D2
U 1 1
P 10550 6000
F 0 "D2" H 10550 6350 50  0000 C CNN
F 1 "Led_RGB_CA" H 10550 5650 50  0000 C CNN
F 2 "footprints:LITEON_RGB" H 10505 5950 50  0001 C CNN
F 3 "" H 10505 5950 50  0000 C CNN
	1    10550 6000
	1    0    0    -1  
$EndComp
Wire Wire Line
	10750 6000 10900 6000
Wire Wire Line
	10900 6000 10900 4450
Wire Wire Line
	10750 5100 10900 5100
Connection ~ 10900 5100
$Comp
L R R16
U 1 1
P 10100 4900
F 0 "R16" V 10180 4900 50  0000 C CNN
F 1 "R" V 10100 4900 50  0000 C CNN
F 2 "Resistors_SMD:R_0603" V 10030 4900 30  0001 C CNN
F 3 "" H 10100 4900 30  0000 C CNN
	1    10100 4900
	0    1    1    0   
$EndComp
$Comp
L R R17
U 1 1
P 10100 5100
F 0 "R17" V 10180 5100 50  0000 C CNN
F 1 "R" V 10100 5100 50  0000 C CNN
F 2 "Resistors_SMD:R_0603" V 10030 5100 30  0001 C CNN
F 3 "" H 10100 5100 30  0000 C CNN
	1    10100 5100
	0    1    1    0   
$EndComp
$Comp
L R R18
U 1 1
P 10100 5300
F 0 "R18" V 10180 5300 50  0000 C CNN
F 1 "R" V 10100 5300 50  0000 C CNN
F 2 "Resistors_SMD:R_0603" V 10030 5300 30  0001 C CNN
F 3 "" H 10100 5300 30  0000 C CNN
	1    10100 5300
	0    1    1    0   
$EndComp
$Comp
L R R19
U 1 1
P 10100 5800
F 0 "R19" V 10180 5800 50  0000 C CNN
F 1 "R" V 10100 5800 50  0000 C CNN
F 2 "Resistors_SMD:R_0603" V 10030 5800 30  0001 C CNN
F 3 "" H 10100 5800 30  0000 C CNN
	1    10100 5800
	0    1    1    0   
$EndComp
$Comp
L R R20
U 1 1
P 10100 6000
F 0 "R20" V 10180 6000 50  0000 C CNN
F 1 "R" V 10100 6000 50  0000 C CNN
F 2 "Resistors_SMD:R_0603" V 10030 6000 30  0001 C CNN
F 3 "" H 10100 6000 30  0000 C CNN
	1    10100 6000
	0    1    1    0   
$EndComp
$Comp
L R R21
U 1 1
P 10100 6200
F 0 "R21" V 10180 6200 50  0000 C CNN
F 1 "R" V 10100 6200 50  0000 C CNN
F 2 "Resistors_SMD:R_0603" V 10030 6200 30  0001 C CNN
F 3 "" H 10100 6200 30  0000 C CNN
	1    10100 6200
	0    1    1    0   
$EndComp
Wire Wire Line
	10250 4900 10350 4900
Wire Wire Line
	10350 5100 10250 5100
Wire Wire Line
	10250 5300 10350 5300
Wire Wire Line
	10250 5800 10350 5800
Wire Wire Line
	10350 6000 10250 6000
Wire Wire Line
	10250 6200 10350 6200
Wire Wire Line
	9950 4900 9550 4900
Text Label 9550 4900 0    60   ~ 0
LED_A_R
Wire Wire Line
	9950 5100 9550 5100
Wire Wire Line
	9550 5300 9950 5300
Wire Wire Line
	9950 5800 9550 5800
Wire Wire Line
	9550 6000 9950 6000
Wire Wire Line
	9950 6200 9550 6200
Text Label 9550 5100 0    60   ~ 0
LED_A_G
Text Label 9550 5300 0    60   ~ 0
LED_A_B
Text Label 9550 5800 0    60   ~ 0
LED_B_R
Text Label 9550 6000 0    60   ~ 0
LED_B_G
Text Label 9550 6200 0    60   ~ 0
LED_B_B
$Comp
L +3.3V #PWR043
U 1 1
P 10900 4450
F 0 "#PWR043" H 10900 4300 50  0001 C CNN
F 1 "+3.3V" H 10900 4590 50  0000 C CNN
F 2 "" H 10900 4450 60  0000 C CNN
F 3 "" H 10900 4450 60  0000 C CNN
	1    10900 4450
	1    0    0    -1  
$EndComp
$Comp
L C C16
U 1 1
P 4300 3500
F 0 "C16" H 4325 3600 50  0000 L CNN
F 1 "C" H 4325 3400 50  0000 L CNN
F 2 "Capacitors_SMD:C_0603" H 4338 3350 30  0001 C CNN
F 3 "" H 4300 3500 60  0000 C CNN
	1    4300 3500
	1    0    0    -1  
$EndComp
$Comp
L C C17
U 1 1
P 4550 3500
F 0 "C17" H 4575 3600 50  0000 L CNN
F 1 "C" H 4575 3400 50  0000 L CNN
F 2 "Capacitors_SMD:C_0603" H 4588 3350 30  0001 C CNN
F 3 "" H 4550 3500 60  0000 C CNN
	1    4550 3500
	1    0    0    -1  
$EndComp
$Comp
L GND #PWR044
U 1 1
P 4300 3650
F 0 "#PWR044" H 4300 3400 50  0001 C CNN
F 1 "GND" H 4300 3500 50  0000 C CNN
F 2 "" H 4300 3650 60  0000 C CNN
F 3 "" H 4300 3650 60  0000 C CNN
	1    4300 3650
	1    0    0    -1  
$EndComp
$Comp
L GND #PWR045
U 1 1
P 4550 3650
F 0 "#PWR045" H 4550 3400 50  0001 C CNN
F 1 "GND" H 4550 3500 50  0000 C CNN
F 2 "" H 4550 3650 60  0000 C CNN
F 3 "" H 4550 3650 60  0000 C CNN
	1    4550 3650
	1    0    0    -1  
$EndComp
Text GLabel 4300 3350 1    51   Input ~ 0
1v8
Text GLabel 4550 3350 1    51   Input ~ 0
VUSB
$Comp
L CONN_01X03 P2
U 1 1
P 750 1350
F 0 "P2" H 750 1550 50  0000 C CNN
F 1 "CONN_01X03" V 850 1350 50  0000 C CNN
F 2 "Socket_Strips:Socket_Strip_Straight_1x03" H 750 1350 60  0001 C CNN
F 3 "" H 750 1350 60  0000 C CNN
	1    750  1350
	-1   0    0    1   
$EndComp
$Comp
L CONN_01X03 P3
U 1 1
P 750 1350
F 0 "P3" H 750 1550 50  0000 C CNN
F 1 "CONN_01X03" V 850 1350 50  0000 C CNN
F 2 "Socket_Strips:Socket_Strip_Straight_1x03" H 750 1350 60  0001 C CNN
F 3 "" H 750 1350 60  0000 C CNN
	1    750  1350
	-1   0    0    1   
$EndComp
Wire Wire Line
	950  1250 1250 1250
Wire Wire Line
	1250 1250 1250 900 
Connection ~ 1400 900 
Wire Wire Line
	950  1450 1200 1450
Wire Wire Line
	1200 1450 1200 1600
$Comp
L GND #PWR046
U 1 1
P 1200 1600
F 0 "#PWR046" H 1200 1350 50  0001 C CNN
F 1 "GND" H 1200 1450 50  0000 C CNN
F 2 "" H 1200 1600 60  0000 C CNN
F 3 "" H 1200 1600 60  0000 C CNN
	1    1200 1600
	1    0    0    -1  
$EndComp
$EndSCHEMATC
